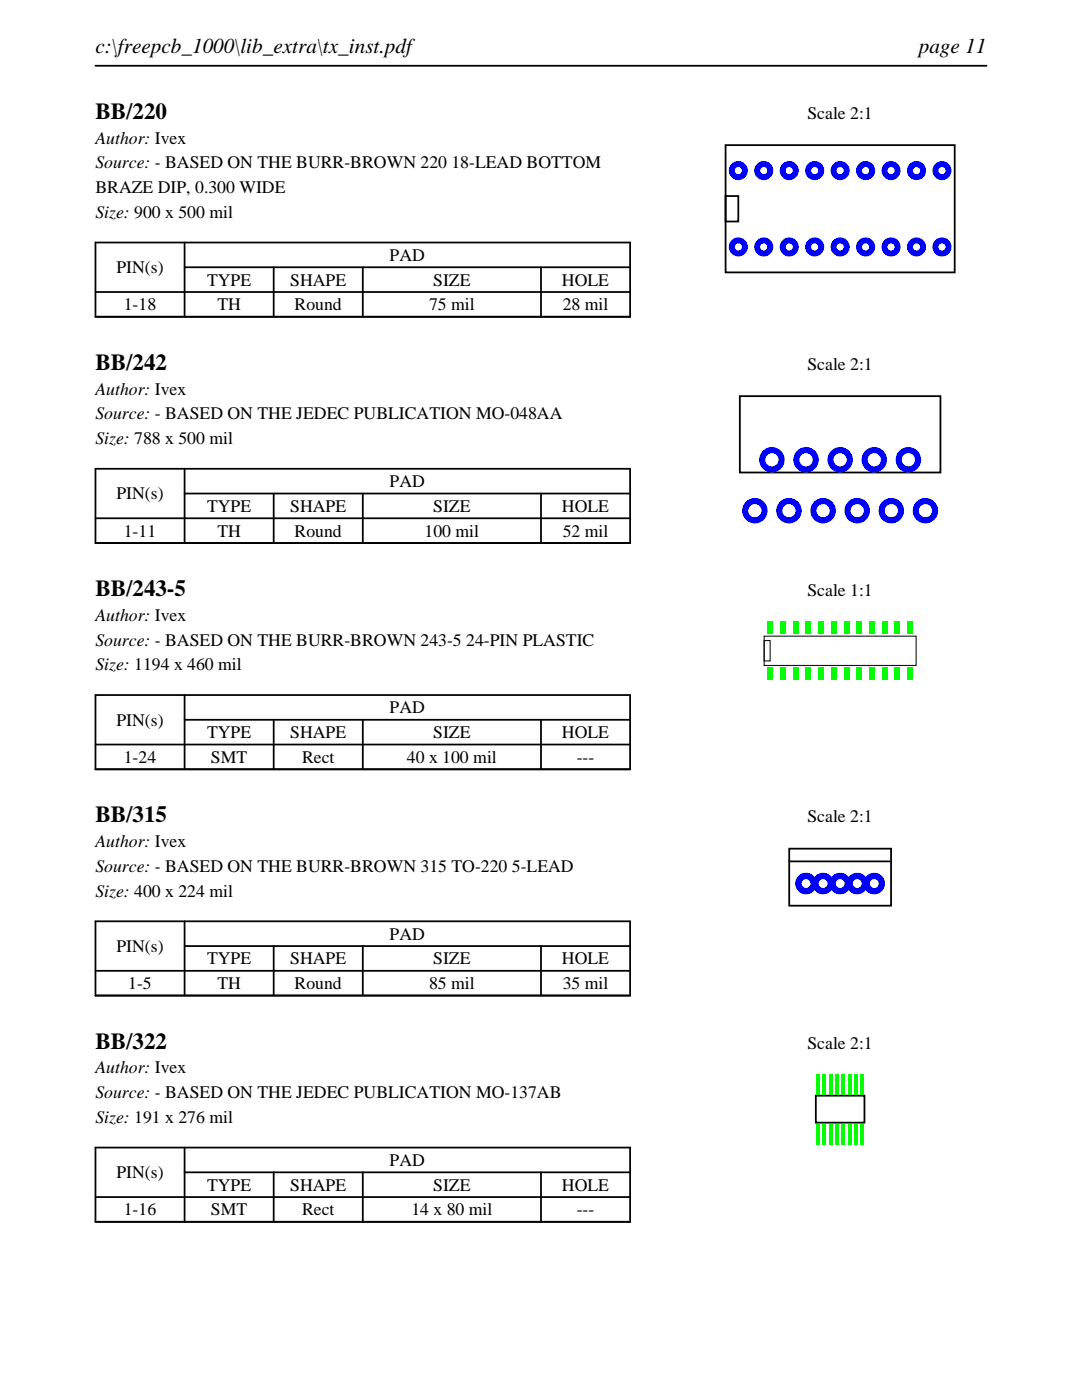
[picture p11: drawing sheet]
<svg xmlns="http://www.w3.org/2000/svg" width="216mm" height="279mm" viewBox="0 0 216 279" stroke-linecap="round" stroke-linejoin="round" font-family="sans-serif">
<path d="M19 13.1h177.8M19 48.4h106.7v14.8h-106.7zM19 58.3h106.7M36.8 53.3h88.9M36.8 48.4v14.8M54.6 53.3v9.9M72.4 53.3v9.9M107.9 53.3v9.9" fill="none" stroke="#000" stroke-width=".35"/>
<path d="M144.8 29h45.7v25.4h-45.7zM144.8 39.1h2.5v5.1h-2.5z" fill="none" stroke="#000" stroke-width=".36"/>
<g fill="#00f">
<path d="M145.4 49.3a1.91 1.91 0 0 0 3.8 0 1.91 1.91 0 0 0-3.8 0zM146.6 49.3a.71 .71 0 0 1 1.4 0 .71 .71 0 0 1-1.4 0z"/>
<path d="M150.5 49.3a1.91 1.91 0 0 0 3.8 0 1.91 1.91 0 0 0-3.8 0zM151.7 49.3a.71 .71 0 0 1 1.4 0 .71 .71 0 0 1-1.4 0z"/>
<path d="M155.6 49.3a1.91 1.91 0 0 0 3.8 0 1.91 1.91 0 0 0-3.8 0zM156.8 49.3a.71 .71 0 0 1 1.4 0 .71 .71 0 0 1-1.4 0z"/>
<path d="M160.7 49.3a1.91 1.91 0 0 0 3.8 0 1.91 1.91 0 0 0-3.8 0zM161.8 49.3a.75 .75 0 0 1 1.5 0 .75 .75 0 0 1-1.5 0z"/>
<path d="M165.7 49.3a1.91 1.91 0 0 0 3.8 0 1.91 1.91 0 0 0-3.8 0zM166.9 49.3a.75 .75 0 0 1 1.5 0 .75 .75 0 0 1-1.5 0z"/>
<path d="M170.8 49.3a1.91 1.91 0 0 0 3.8 0 1.91 1.91 0 0 0-3.8 0zM172 49.3a.71 .71 0 0 1 1.4 0 .71 .71 0 0 1-1.4 0z"/>
<path d="M175.9 49.3a1.91 1.91 0 0 0 3.8 0 1.91 1.91 0 0 0-3.8 0zM177.1 49.3a.71 .71 0 0 1 1.4 0 .71 .71 0 0 1-1.4 0z"/>
<path d="M181 49.3a1.91 1.91 0 0 0 3.8 0 1.91 1.91 0 0 0-3.8 0zM182.2 49.3a.71 .71 0 0 1 1.4 0 .71 .71 0 0 1-1.4 0z"/>
<path d="M186.1 49.3a1.91 1.91 0 0 0 3.8 0 1.91 1.91 0 0 0-3.8 0zM187.2 49.3a.75 .75 0 0 1 1.5 0 .75 .75 0 0 1-1.5 0z"/>
<path d="M186.1 34a1.91 1.91 0 0 0 3.8 0 1.91 1.91 0 0 0-3.8 0zM187.2 34a.75 .75 0 0 1 1.5 0 .75 .75 0 0 1-1.5 0z"/>
<path d="M181 34a1.91 1.91 0 0 0 3.8 0 1.91 1.91 0 0 0-3.8 0zM182.2 34a.71 .71 0 0 1 1.4 0 .71 .71 0 0 1-1.4 0z"/>
<path d="M175.9 34a1.91 1.91 0 0 0 3.8 0 1.91 1.91 0 0 0-3.8 0zM177.1 34a.71 .71 0 0 1 1.4 0 .71 .71 0 0 1-1.4 0z"/>
<path d="M170.8 34a1.91 1.91 0 0 0 3.8 0 1.91 1.91 0 0 0-3.8 0zM172 34a.71 .71 0 0 1 1.4 0 .71 .71 0 0 1-1.4 0z"/>
<path d="M165.7 34a1.91 1.91 0 0 0 3.8 0 1.91 1.91 0 0 0-3.8 0zM166.9 34a.75 .75 0 0 1 1.5 0 .75 .75 0 0 1-1.5 0z"/>
<path d="M160.7 34a1.91 1.91 0 0 0 3.8 0 1.91 1.91 0 0 0-3.8 0zM161.8 34a.75 .75 0 0 1 1.5 0 .75 .75 0 0 1-1.5 0z"/>
<path d="M155.6 34a1.91 1.91 0 0 0 3.8 0 1.91 1.91 0 0 0-3.8 0zM156.8 34a.71 .71 0 0 1 1.4 0 .71 .71 0 0 1-1.4 0z"/>
<path d="M150.5 34a1.91 1.91 0 0 0 3.8 0 1.91 1.91 0 0 0-3.8 0zM151.7 34a.71 .71 0 0 1 1.4 0 .71 .71 0 0 1-1.4 0z"/>
<path d="M145.4 34a1.91 1.91 0 0 0 3.8 0 1.91 1.91 0 0 0-3.8 0zM146.6 34a.71 .71 0 0 1 1.4 0 .71 .71 0 0 1-1.4 0z"/>
</g>
<path d="M19 93.6h106.7v14.8h-106.7zM36.8 98.5h88.9M36.8 93.6v14.8M54.6 98.5v9.9M72.4 98.5v9.9M107.9 98.5v9.9M19 103.4h106.7" fill="none" stroke="#000" stroke-width=".35"/>
<path d="M147.6 79.1h40.1v15.2h-40.1z" fill="none" stroke="#000" stroke-width=".36"/>
<g fill="#00f">
<path d="M148.1 101.9a2.55 2.55 0 0 0 5.1 0 2.55 2.55 0 0 0-5.1 0zM149.3 101.9a1.32 1.32 0 0 1 2.6 0 1.32 1.32 0 0 1-2.6 0z"/>
<path d="M151.5 91.8a2.55 2.55 0 0 0 5.1 0 2.55 2.55 0 0 0-5.1 0zM152.7 91.8a1.32 1.32 0 0 1 2.6 0 1.32 1.32 0 0 1-2.6 0z"/>
<path d="M154.9 101.9a2.55 2.55 0 0 0 5.1 0 2.55 2.55 0 0 0-5.1 0zM156.1 101.9a1.35 1.35 0 0 1 2.7 0 1.35 1.35 0 0 1-2.7 0z"/>
<path d="M158.3 91.8a2.55 2.55 0 0 0 5.1 0 2.55 2.55 0 0 0-5.1 0zM159.5 91.8a1.35 1.35 0 0 1 2.7 0 1.35 1.35 0 0 1-2.7 0z"/>
<path d="M161.7 101.9a2.55 2.55 0 0 0 5.1 0 2.55 2.55 0 0 0-5.1 0zM162.9 101.9a1.35 1.35 0 0 1 2.7 0 1.35 1.35 0 0 1-2.7 0z"/>
<path d="M165.1 91.8a2.55 2.55 0 0 0 5.1 0 2.55 2.55 0 0 0-5.1 0zM166.3 91.8a1.35 1.35 0 0 1 2.7 0 1.35 1.35 0 0 1-2.7 0z"/>
<path d="M168.5 101.9a2.55 2.55 0 0 0 5.1 0 2.55 2.55 0 0 0-5.1 0zM169.7 101.9a1.35 1.35 0 0 1 2.7 0 1.35 1.35 0 0 1-2.7 0z"/>
<path d="M171.9 91.8a2.55 2.55 0 0 0 5.1 0 2.55 2.55 0 0 0-5.1 0zM173.1 91.8a1.35 1.35 0 0 1 2.7 0 1.35 1.35 0 0 1-2.7 0z"/>
<path d="M175.3 101.9a2.55 2.55 0 0 0 5.1 0 2.55 2.55 0 0 0-5.1 0zM176.5 101.9a1.35 1.35 0 0 1 2.7 0 1.35 1.35 0 0 1-2.7 0z"/>
<path d="M178.7 91.8a2.55 2.55 0 0 0 5.1 0 2.55 2.55 0 0 0-5.1 0zM179.9 91.8a1.35 1.35 0 0 1 2.7 0 1.35 1.35 0 0 1-2.7 0z"/>
<path d="M182.1 101.9a2.55 2.55 0 0 0 5.1 0 2.55 2.55 0 0 0-5.1 0zM183.3 101.9a1.35 1.35 0 0 1 2.7 0 1.35 1.35 0 0 1-2.7 0z"/>
</g>
<path d="M19 138.7h106.7v14.8h-106.7zM36.8 138.7v14.8M19 148.6h106.7M36.8 143.7h88.9M54.6 143.7v9.8M72.4 143.7v9.8M107.9 143.7v9.8" fill="none" stroke="#000" stroke-width=".35"/>
<path d="M152.5 127h30.3v5.8h-30.3zM152.5 127.8h1.2v4.1h-1.2z" fill="none" stroke="#000" stroke-width=".2"/>
<g fill="#0f0">
<path d="M153.2 133.2h1v2.5h-1z"/>
<path d="M155.7 133.2h1v2.5h-1z"/>
<path d="M158.2 133.2h1.1v2.5h-1.1z"/>
<path d="M160.8 133.2h1v2.5h-1z"/>
<path d="M163.3 133.2h1v2.5h-1z"/>
<path d="M165.9 133.2h1v2.5h-1z"/>
<path d="M168.4 133.2h1v2.5h-1z"/>
<path d="M170.9 133.2h1.1v2.5h-1.1z"/>
<path d="M173.5 133.2h1v2.5h-1z"/>
<path d="M176 133.2h1v2.5h-1z"/>
<path d="M178.6 133.2h1v2.5h-1z"/>
<path d="M181.1 133.2h1v2.5h-1z"/>
<path d="M181.1 124h1v2.6h-1z"/>
<path d="M178.6 124h1v2.6h-1z"/>
<path d="M176 124h1v2.6h-1z"/>
<path d="M173.5 124h1v2.6h-1z"/>
<path d="M170.9 124h1.1v2.6h-1.1z"/>
<path d="M168.4 124h1v2.6h-1z"/>
<path d="M165.9 124h1v2.6h-1z"/>
<path d="M163.3 124h1v2.6h-1z"/>
<path d="M160.8 124h1v2.6h-1z"/>
<path d="M158.2 124h1.1v2.6h-1.1z"/>
<path d="M155.7 124h1v2.6h-1z"/>
<path d="M153.2 124h1v2.6h-1z"/>
</g>
<path d="M19 183.9h106.7v14.8h-106.7zM19 193.7h106.7M36.8 188.8h88.9M36.8 183.9v14.8M54.6 188.8v9.9M72.4 188.8v9.9M107.9 188.8v9.9" fill="none" stroke="#000" stroke-width=".35"/>
<path d="M157.5 169.4h20.3v11.3h-20.3zM157.5 171.9h20.3z" fill="none" stroke="#000" stroke-width=".36"/>
<g fill="#00f">
<path d="M158.7 176.3a2.16 2.16 0 0 0 4.3 0 2.16 2.16 0 0 0-4.3 0zM159.9 176.3a.9 .9 0 0 1 1.8 0 .9 .9 0 0 1-1.8 0z"/>
<path d="M162.1 176.3a2.16 2.16 0 0 0 4.3 0 2.16 2.16 0 0 0-4.3 0zM163.3 176.3a.9 .9 0 0 1 1.8 0 .9 .9 0 0 1-1.8 0z"/>
<path d="M165.5 176.3a2.16 2.16 0 0 0 4.3 0 2.16 2.16 0 0 0-4.3 0zM166.8 176.3a.89 .89 0 0 1 1.7 0 .89 .89 0 0 1-1.7 0z"/>
<path d="M168.9 176.3a2.16 2.16 0 0 0 4.3 0 2.16 2.16 0 0 0-4.3 0zM170.2 176.3a.89 .89 0 0 1 1.7 0 .89 .89 0 0 1-1.7 0z"/>
<path d="M172.3 176.3a2.16 2.16 0 0 0 4.3 0 2.16 2.16 0 0 0-4.3 0zM173.6 176.3a.89 .89 0 0 1 1.7 0 .89 .89 0 0 1-1.7 0z"/>
</g>
<path d="M19 229h106.7v14.8h-106.7zM19 238.9h106.7M36.8 234h88.9M36.8 229v14.8M54.6 234v9.8M72.4 234v9.8M107.9 234v9.8" fill="none" stroke="#000" stroke-width=".35"/>
<path d="M162.8 218.7h9.7v5.4h-9.7z" fill="none" stroke="#000" stroke-width=".36"/>
<g fill="#0f0">
<path d="M162.8 224.3h.8v4.1h-.8z"/>
<path d="M164.1 224.3h.7v4.1h-.7z"/>
<path d="M165.4 224.3h.7v4.1h-.7z"/>
<path d="M166.6 224.3h.8v4.1h-.8z"/>
<path d="M167.9 224.3h.7v4.1h-.7z"/>
<path d="M169.2 224.3h.7v4.1h-.7z"/>
<path d="M170.5 224.3h.7v4.1h-.7z"/>
<path d="M171.7 224.3h.7v4.1h-.7z"/>
<path d="M171.7 214.3h.7v4.1h-.7z"/>
<path d="M170.5 214.3h.7v4.1h-.7z"/>
<path d="M169.2 214.3h.7v4.1h-.7z"/>
<path d="M167.9 214.3h.7v4.1h-.7z"/>
<path d="M166.6 214.3h.8v4.1h-.8z"/>
<path d="M165.4 214.3h.7v4.1h-.7z"/>
<path d="M164.1 214.3h.7v4.1h-.7z"/>
<path d="M162.8 214.3h.8v4.1h-.8z"/>
</g>
<g font-size="4.6">
<text x="19" y="23.7">BB/220</text>
<text x="19" y="73.8">BB/242</text>
<text x="19" y="119">BB/243-5</text>
<text x="19" y="164.1">BB/315</text>
<text x="19" y="209.3">BB/322</text>
</g>
<g font-size="4.2">
<text x="19" y="10.6">c:\freepcb_1000\lib_extra\tx_inst.pdf</text>
<text x="183.3" y="10.6">page 11</text>
</g>
<g font-size="3.5">
<text x="161.1" y="23.7">Scale 2:1</text>
<text x="19" y="28.6">Author: Ivex</text>
<text x="19" y="33.6">Source: - BASED ON THE BURR-BROWN 220 18-LEAD BOTTOM</text>
<text x="19" y="38.5">BRAZE DIP, 0.300 WIDE</text>
<text x="19" y="43.5">Size: 900 x 500 mil</text>
<text x="77.8" y="52.1">PAD</text>
<text x="23.2" y="54.5">PIN(s)</text>
<text x="41.3" y="57">TYPE</text>
<text x="57.9" y="57">SHAPE</text>
<text x="86.4" y="57">SIZE</text>
<text x="112.1" y="57">HOLE</text>
<text x="24.7" y="61.9">1-18</text>
<text x="43.4" y="61.9">TH</text>
<text x="58.8" y="61.9">Round</text>
<text x="85.6" y="61.9">75 mil</text>
<text x="112.3" y="61.9">28 mil</text>
<text x="161.1" y="73.8">Scale 2:1</text>
<text x="19" y="78.7">Author: Ivex</text>
<text x="19" y="83.7">Source: - BASED ON THE JEDEC PUBLICATION MO-048AA</text>
<text x="19" y="88.6">Size: 788 x 500 mil</text>
<text x="23.2" y="99.7">PIN(s)</text>
<text x="77.8" y="97.2">PAD</text>
<text x="24.7" y="107.1">1-11</text>
<text x="41.3" y="102.2">TYPE</text>
<text x="43.4" y="107.1">TH</text>
<text x="57.9" y="102.2">SHAPE</text>
<text x="58.8" y="107.1">Round</text>
<text x="84.7" y="107.1">100 mil</text>
<text x="86.4" y="102.2">SIZE</text>
<text x="112.1" y="102.2">HOLE</text>
<text x="112.3" y="107.1">52 mil</text>
<text x="161.1" y="119">Scale 1:1</text>
<text x="19" y="123.9">Author: Ivex</text>
<text x="19" y="128.8">Source: - BASED ON THE BURR-BROWN 243-5 24-PIN PLASTIC</text>
<text x="19" y="133.8">Size: 1194 x 460 mil</text>
<text x="77.8" y="142.4">PAD</text>
<text x="23.2" y="144.8">PIN(s)</text>
<text x="41.3" y="147.3">TYPE</text>
<text x="57.9" y="147.3">SHAPE</text>
<text x="86.4" y="147.3">SIZE</text>
<text x="112.1" y="147.3">HOLE</text>
<text x="24.7" y="152.3">1-24</text>
<text x="42.1" y="152.3">SMT</text>
<text x="60.3" y="152.3">Rect</text>
<text x="81.2" y="152.3">40 x 100 mil</text>
<text x="115.1" y="152.3">---</text>
<text x="161.1" y="164.1">Scale 2:1</text>
<text x="19" y="169.1">Author: Ivex</text>
<text x="19" y="174">Source: - BASED ON THE BURR-BROWN 315 TO-220 5-LEAD</text>
<text x="19" y="178.9">Size: 400 x 224 mil</text>
<text x="23.2" y="190">PIN(s)</text>
<text x="77.8" y="187.5">PAD</text>
<text x="25.6" y="197.4">1-5</text>
<text x="41.3" y="192.5">TYPE</text>
<text x="43.4" y="197.4">TH</text>
<text x="57.9" y="192.5">SHAPE</text>
<text x="58.8" y="197.4">Round</text>
<text x="85.6" y="197.4">85 mil</text>
<text x="86.4" y="192.5">SIZE</text>
<text x="112.1" y="192.5">HOLE</text>
<text x="112.3" y="197.4">35 mil</text>
<text x="161.1" y="209.3">Scale 2:1</text>
<text x="19" y="214.2">Author: Ivex</text>
<text x="19" y="219.1">Source: - BASED ON THE JEDEC PUBLICATION MO-137AB</text>
<text x="19" y="224.1">Size: 191 x 276 mil</text>
<text x="77.8" y="232.7">PAD</text>
<text x="23.2" y="235.1">PIN(s)</text>
<text x="41.3" y="237.6">TYPE</text>
<text x="57.9" y="237.6">SHAPE</text>
<text x="86.4" y="237.6">SIZE</text>
<text x="112.1" y="237.6">HOLE</text>
<text x="24.7" y="242.6">1-16</text>
<text x="42.1" y="242.6">SMT</text>
<text x="60.3" y="242.6">Rect</text>
<text x="82.1" y="242.6">14 x 80 mil</text>
<text x="115.1" y="242.6">---</text>
</g>
</svg>
